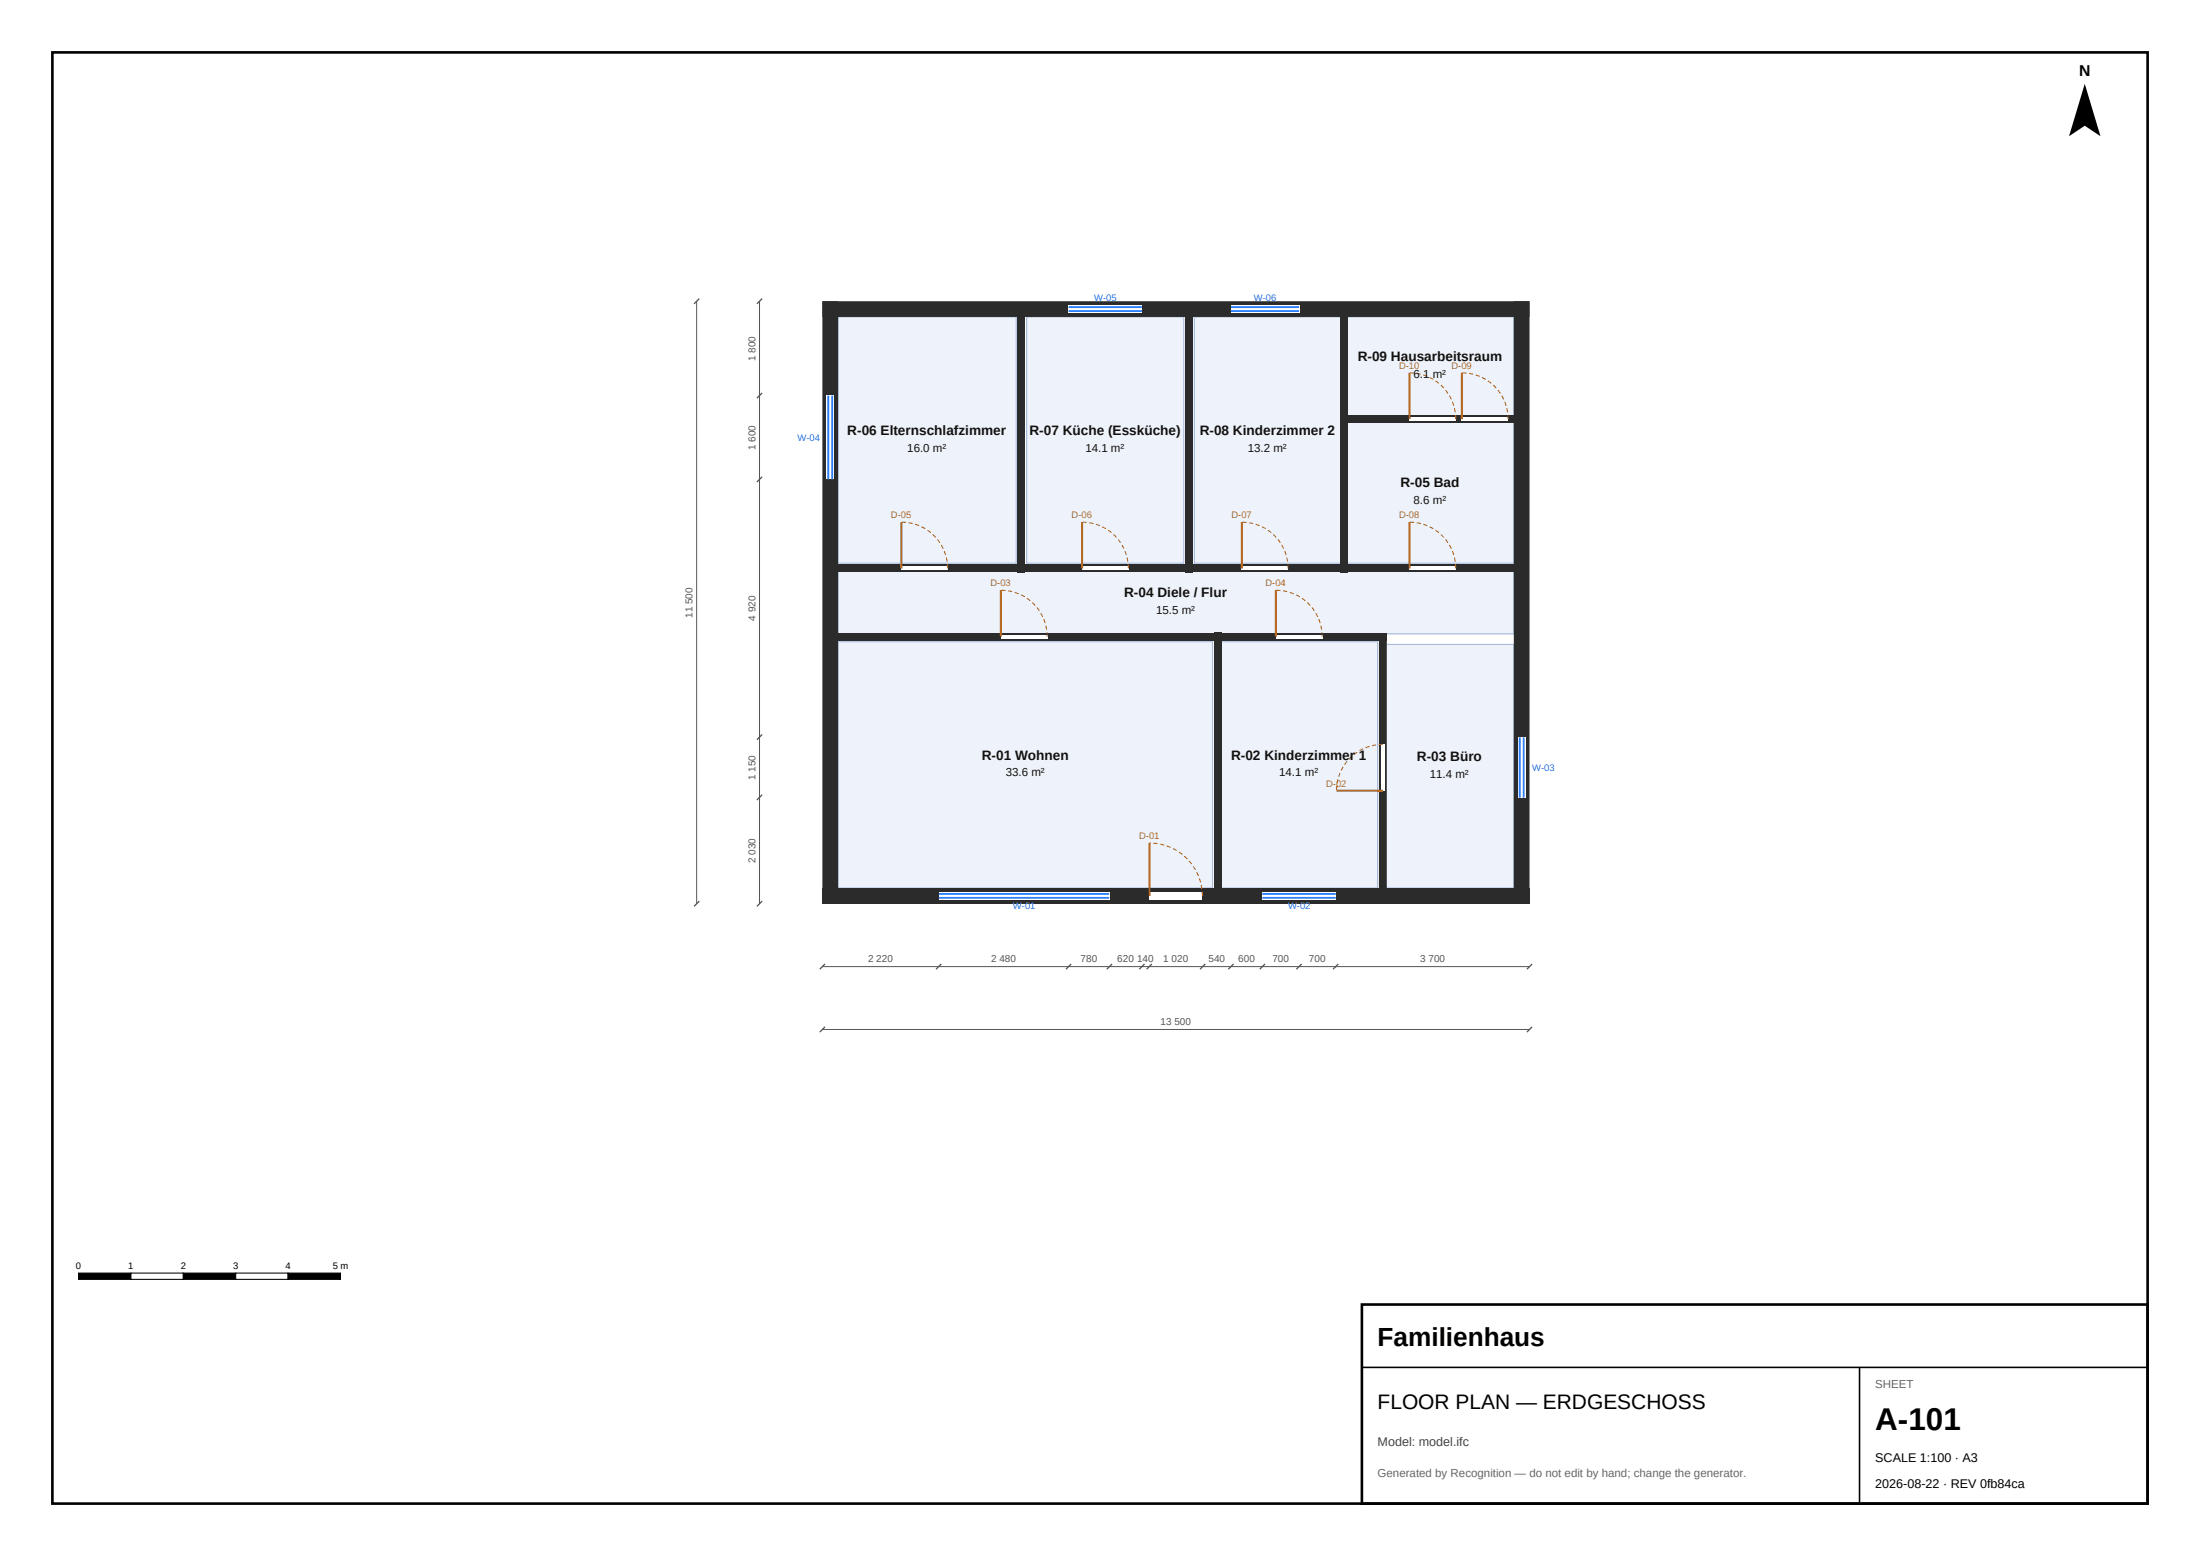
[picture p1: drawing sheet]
<svg xmlns="http://www.w3.org/2000/svg" width="420mm" height="297mm" viewBox="0 0 420 297" stroke-linecap="round" stroke-linejoin="round" font-family="sans-serif">
<g fill="#eef3fb" stroke="#9fb3d9" stroke-width=".19">
<path d="M160 122.5h71.5v47h-71.5z" fill-rule="evenodd"/>
<path d="M196 60.5h30v47h-30z" fill-rule="evenodd"/>
<path d="M160 60.5h34v47h-34z" fill-rule="evenodd"/>
<path d="M233 122.5h30v47h-30z" fill-rule="evenodd"/>
<path d="M228 60.5h28v47h-28z" fill-rule="evenodd"/>
<path d="M257 80.5h32v27h-32z" fill-rule="evenodd"/>
<path d="M264.5 123h24.5v46.5h-24.5z" fill-rule="evenodd"/>
<path d="M257 60.5h32v19h-32z" fill-rule="evenodd"/>
<path d="M160 109h129v12h-129z" fill-rule="evenodd"/>
</g>
<g fill="#2b2b2b">
<path d="M157 169.5h135v3h-135z" fill-rule="evenodd"/>
<path d="M289 57.5h3v115h-3z" fill-rule="evenodd"/>
<path d="M157 57.5h135v3h-135z" fill-rule="evenodd"/>
<path d="M157 57.5h3v115h-3z" fill-rule="evenodd"/>
<path d="M231.8 120.8h1.4v51h-1.4z" fill-rule="evenodd"/>
<path d="M157.7 120.8h75.5v1.4h-75.5z" fill-rule="evenodd"/>
<path d="M194.2 58.2h1.6v51h-1.6z" fill-rule="evenodd"/>
<path d="M226.3 58.2h1.4v51h-1.4z" fill-rule="evenodd"/>
<path d="M194.2 107.8h33.5v1.4h-33.5z" fill-rule="evenodd"/>
<path d="M157.7 107.8h38.1v1.4h-38.1z" fill-rule="evenodd"/>
<path d="M263.2 121.2h1.6v50.6h-1.6z" fill-rule="evenodd"/>
<path d="M231.8 120.8h33v1.4h-33z" fill-rule="evenodd"/>
<path d="M255.8 79.2h1.4v30h-1.4z" fill-rule="evenodd"/>
<path d="M255.8 58.2h1.4v22.6h-1.4z" fill-rule="evenodd"/>
<path d="M226.3 107.8h30.9v1.4h-30.9z" fill-rule="evenodd"/>
<path d="M255.8 79.2h35.4v1.6h-35.4z" fill-rule="evenodd"/>
<path d="M255.8 107.8h35.4v1.4h-35.4z" fill-rule="evenodd"/>
</g>
<g fill="#fff">
<path d="M219.4 170.2h10.1v1.6h-10.1z" fill-rule="evenodd"/>
<path d="M191.1 121.1h8.8v.8h-8.8z" fill-rule="evenodd"/>
<path d="M206.6 108.1h8.8v.8h-8.8z" fill-rule="evenodd"/>
<path d="M172.1 108.1h8.8v.8h-8.8z" fill-rule="evenodd"/>
<path d="M243.6 121.1h8.8v.8h-8.8z" fill-rule="evenodd"/>
<path d="M237.1 108.1h8.8v.8h-8.8z" fill-rule="evenodd"/>
<path d="M269.1 108.1h8.8v.8h-8.8z" fill-rule="evenodd"/>
<path d="M263.6 142.1h.8v8.8h-.8z" fill-rule="evenodd"/>
<path d="M269.1 79.6h8.8v.8h-8.8z" fill-rule="evenodd"/>
<path d="M279.1 79.6h8.8v.8h-8.8z" fill-rule="evenodd"/>
<path d="M179.2 170.2h32.5v1.6h-32.5z" fill-rule="evenodd"/>
<path d="M204 58.2h14v1.6h-14z" fill-rule="evenodd"/>
<path d="M157.7 75.5h1.6v16h-1.6z" fill-rule="evenodd"/>
<path d="M241 170.2h14v1.6h-14z" fill-rule="evenodd"/>
<path d="M235 58.2h13v1.6h-13z" fill-rule="evenodd"/>
<path d="M289.8 140.8h1.4v11.5h-1.4z" fill-rule="evenodd"/>
</g>
<path d="M204 59.4h14M204 58.6h14M235 59.4h13M235 58.6h13M158.1 75.5v16M158.9 75.5v16M290.1 140.8v11.4M290.9 140.8v11.4M179.2 171.4h32.5M179.2 170.6h32.5M241 171.4h14M241 170.6h14" fill="none" stroke="#2a7fff" stroke-width=".35"/>
<path d="M269.1 71.1v8.9M279.1 71.1v8.9M172.1 99.7v8.8M206.6 99.7v8.8M237.1 99.7v8.8M269.1 99.7v8.8M191.1 112.7v8.8M243.6 112.7v8.8M255.2 150.9h8.8M219.4 160.9v10.1" fill="none" stroke="#b5651d" stroke-width=".4"/>
<path d="M277.9 80a8.8 8.8 0 0 0-8.8-8.9M287.9 80a8.8 8.8 0 0 0-8.8-8.9M180.9 108.5a8.8 8.8 0 0 0-8.8-8.8M215.4 108.5a8.8 8.8 0 0 0-8.8-8.8M245.9 108.5a8.8 8.8 0 0 0-8.8-8.8M277.9 108.5a8.8 8.8 0 0 0-8.8-8.8M199.9 121.5a8.9 8.9 0 0 0-8.8-8.8M252.4 121.5a8.8 8.8 0 0 0-8.8-8.8M264 142.1a8.8 8.8 0 0 0-8.8 8.8M229.5 171a10.1 10.1 0 0 0-10.1-10.1" fill="none" stroke="#b5651d" stroke-width=".2" stroke-dasharray=".8 .5" stroke-linecap="butt"/>
<path d="M133 57.5v115M145 57.5v115M157 184.5h135M157 196.5h135" fill="none" stroke="#555" stroke-width=".19"/>
<g fill="#000" stroke="#555" stroke-width=".25">
<path d="M132.5 58l1-1zM144.5 58l1-1zM144.5 76l1-1zM144.5 92l1-1zM144.5 152.7l1-1zM144.5 141.2l1-1zM132.5 173l1-1zM144.5 173l1-1zM156.5 185l1-1zM156.5 197l1-1zM178.7 185l1-1zM204.5 184l-1 1z"/>
<path d="M211.3 185l1-1zM217.5 185l1-1zM218.9 185l1-1zM229.1 185l1-1zM234.5 185l1-1zM240.5 185l1-1zM247.5 185l1-1zM254.5 185l1-1zM292.5 184l-1 1zM292.5 196l-1 1z"/>
</g>
<path d="M398 16l3 10-3-2-3 2z" fill="#000"/>
<path d="M15 243h10v1.2h-10z" fill="#000" stroke="#000" stroke-width=".2"/>
<path d="M25 243h10v1.2h-10z" fill="#fff" stroke="#000" stroke-width=".2"/>
<path d="M35 243h10v1.2h-10z" fill="#000" stroke="#000" stroke-width=".2"/>
<path d="M45 243h10v1.2h-10z" fill="#fff" stroke="#000" stroke-width=".2"/>
<path d="M55 243h10v1.2h-10z" fill="#000" stroke="#000" stroke-width=".2"/>
<path d="M260 249h150v38h-150z" fill="#fff" stroke="#000" stroke-width=".5"/>
<path d="M260 261h150M355 261v26" fill="none" stroke="#000" stroke-width=".3"/>
<path d="M10 10h400v277h-400z" fill="none" stroke="#000" stroke-width=".5"/>
<text font-size="6" x="358" y="273">A-101</text>
<text font-size="5" x="263" y="257">Familienhaus</text>
<text font-size="4" x="263" y="269">FLOOR PLAN — ERDGESCHOSS</text>
<text font-size="3" x="396.9" y="14.5">N</text>
<g font-size="2.6" fill="#111">
<text x="259.2" y="69">R-09 Hausarbeitsraum</text>
<text x="161.8" y="83">R-06 Elternschlafzimmer</text>
<text x="196.5" y="83">R-07 Küche (Essküche)</text>
<text x="229" y="83">R-08 Kinderzimmer 2</text>
<text x="267.4" y="93">R-05 Bad</text>
<text x="214.6" y="114">R-04 Diele / Flur</text>
<text x="187.4" y="145">R-01 Wohnen</text>
<text x="235" y="145">R-02 Kinderzimmer 1</text>
<text x="270.5" y="145.2">R-03 Büro</text>
</g>
<text font-size="2.4" fill="#444" x="263" y="276">Model: model.ifc</text>
<g font-size="2.4">
<text x="358" y="279">SCALE 1:100 · A3</text>
<text x="358" y="284">2026-08-22 · REV 0fb84ca</text>
</g>
<g font-size="2.2" fill="#111">
<text x="269.8" y="72.2">6.1 m²</text>
<text x="173.2" y="86.2">16.0 m²</text>
<text x="207.2" y="86.2">14.1 m²</text>
<text x="238.2" y="86.2">13.2 m²</text>
<text x="269.9" y="96.2">8.6 m²</text>
<text x="220.7" y="117.2">15.5 m²</text>
<text x="192" y="148.2">33.6 m²</text>
<text x="244.2" y="148.2">14.1 m²</text>
<text x="273" y="148.5">11.4 m²</text>
</g>
<g font-size="2.2" fill="#666">
<text x="358" y="265">SHEET</text>
<text x="263" y="282">Generated by Recognition — do not edit by hand; change the generator.</text>
</g>
<g font-size="1.9" fill="#555">
<text x="144.2" y="68.9" transform="rotate(-90 144.2 68.9)">1 800</text>
<text x="144.2" y="85.9" transform="rotate(-90 144.2 85.9)">1 600</text>
<text x="132.2" y="117.9" transform="rotate(-90 132.2 117.9)">11 500</text>
<text x="144.2" y="118.5" transform="rotate(-90 144.2 118.5)">4 920</text>
<text x="144.2" y="148.9" transform="rotate(-90 144.2 148.9)">1 150</text>
<text x="144.2" y="164.7" transform="rotate(-90 144.2 164.7)">2 030</text>
<text x="165.7" y="183.7">2 220</text>
<text x="189.2" y="183.7">2 480</text>
<text x="206.3" y="183.7">780</text>
<text x="213.3" y="183.7">620 140</text>
<text x="222.1" y="183.7">1 020</text>
<text x="230.7" y="183.7">540</text>
<text x="236.4" y="183.7">600</text>
<text x="242.9" y="183.7">700</text>
<text x="249.9" y="183.7">700</text>
<text x="271.1" y="183.7">3 700</text>
<text x="221.6" y="195.7">13 500</text>
</g>
<g font-size="1.8" fill="#2a7fff">
<text x="208.9" y="57.4">W-05</text>
<text x="239.4" y="57.4">W-06</text>
<text x="152.3" y="84.2">W-04</text>
<text x="292.5" y="147.2">W-03</text>
<text x="193.4" y="173.6">W-01</text>
<text x="245.9" y="173.6">W-02</text>
</g>
<g font-size="1.8" fill="#b5651d">
<text x="267.1" y="70.4">D-10</text>
<text x="277.1" y="70.4">D-09</text>
<text x="170.1" y="98.8">D-05</text>
<text x="204.6" y="98.8">D-06</text>
<text x="235.1" y="98.8">D-07</text>
<text x="267.1" y="98.8">D-08</text>
<text x="189.1" y="111.8">D-03</text>
<text x="241.6" y="111.8">D-04</text>
<text x="253.2" y="150.1">D-02</text>
<text x="217.5" y="160.1">D-01</text>
</g>
<g font-size="1.8">
<text x="14.5" y="242.2">0</text>
<text x="24.5" y="242.2">1</text>
<text x="34.5" y="242.2">2</text>
<text x="44.5" y="242.2">3</text>
<text x="54.5" y="242.2">4</text>
<text x="63.5" y="242.2">5 m</text>
</g>
</svg>
